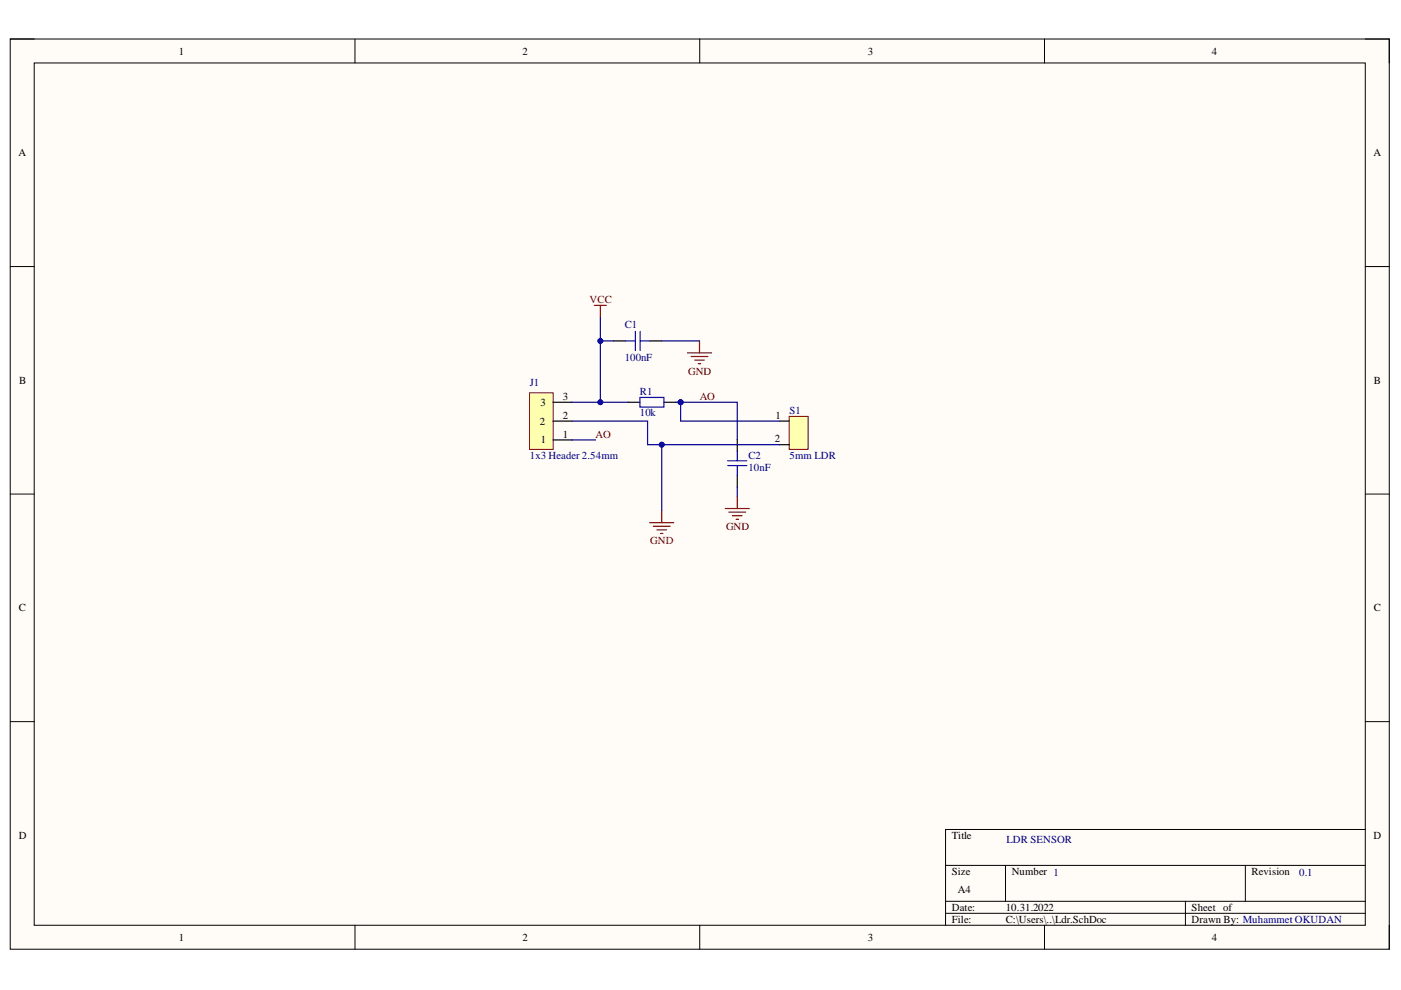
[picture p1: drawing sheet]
<svg xmlns="http://www.w3.org/2000/svg" width="297mm" height="210mm" viewBox="0 0 297 210" stroke-linecap="round" stroke-linejoin="round" font-family="sans-serif">
<path d="M2.2 8.3h292.4v193h-292.4z" fill-rule="evenodd" fill="#fffcf8"/>
<path d="M2.2 8.3h292.4v193h-292.4z" fill="none" stroke="#000" stroke-width=".21"/>
<path d="M7.3 13.4h282.2v182.8h-282.2z" fill-rule="evenodd" fill="#fffcf8"/>
<g fill="none" stroke="#000" stroke-width=".21">
<path d="M2.2 8.3h5.1M7.3 13.4h282.2v182.8h-282.2zM75.3 8.3v5M148.4 8.3v5M221.5 8.3v5.1M289.5 8.3h5.1v5.1M2.2 56.5h5.1M289.5 56.5h5.1M2.2 104.8h5.1M289.5 104.8h5.1M2.2 153h5.1M289.5 153h5.1"/>
<path d="M289.5 175.9h-89v20.3M75.3 196.2v5.1M148.4 196.2v5.1M200.5 183.5h89M200.5 191.1h89M200.5 193.6h89M213.2 183.5v7.6M221.5 196.2v5.1M251.3 191.1v5.1M264 183.5v7.6M294.6 196.2v5.1"/>
</g>
<path d="M112.3 83.3h5v12h-5z" fill-rule="evenodd" fill="#ffffb0"/>
<path d="M112.3 83.3h5v12h-5z" fill="none" stroke="#800000" stroke-width=".21"/>
<path d="M130.1 72.3h2.6M137.8 72.3h2.5M117.3 93.3h4M117.3 89.3h4M117.3 85.3h4M133.1 85.3h2.6M140.8 85.3h2.5" fill="none" stroke="#000" stroke-width=".25"/>
<path d="M126 64.8h2.6M127.3 64.8v2.5M145.8 74.8h5.1M146.5 75.6h3.6M147.3 76.4h2M148.1 77.1h.5M148.3 72.3v2.5M137.8 110.8h5M138.5 111.6h3.6M139.3 112.3h2M140 113.1h.6M140.3 108.3v2.5" fill="none" stroke="#800000" stroke-width=".25"/>
<path d="M132.7 72.3h2M134.7 70.3v4M135.7 70.3v4M135.7 72.3h2.1M135.7 84.3h5.1v2h-5.1z" fill="none" stroke="#00f" stroke-width=".25"/>
<path d="M167.3 88.3h4v7h-4z" fill-rule="evenodd" fill="#ffffb0"/>
<path d="M167.3 88.3h4v7h-4z" fill="none" stroke="#800000" stroke-width=".21"/>
<path d="M156.3 93.1v2.6M165.3 94.3h2M165.3 89.3h2M156.3 100.7v2.6" fill="none" stroke="#000" stroke-width=".25"/>
<path d="M154.3 97.7h4.1M154.3 98.7h4.1M156.3 95.7v2M156.3 98.7v2" fill="none" stroke="#00f" stroke-width=".25"/>
<path d="M153.8 107.8h5.1M154.5 108.6h3.6M155.3 109.3h2M156.1 110.1h.5M156.3 105.3v2.5" fill="none" stroke="#800000" stroke-width=".25"/>
<path d="M127.3 67.3v5" fill="none" stroke="#000080" stroke-width=".25"/>
<circle cx="127.3" cy="72.3" r=".51" fill="#000080"/>
<circle cx="127.3" cy="72.3" r=".51" fill="none" stroke="#000080" stroke-width=".21"/>
<path d="M121.3 93.3h5M121.3 89.3h16v5h3" fill="none" stroke="#000080" stroke-width=".25"/>
<circle cx="140.3" cy="94.3" r=".51" fill="#000080"/>
<circle cx="140.3" cy="94.3" r=".51" fill="none" stroke="#000080" stroke-width=".21"/>
<path d="M130.1 72.3h-2.8v13h-6" fill="none" stroke="#000080" stroke-width=".25"/>
<circle cx="127.3" cy="72.3" r=".51" fill="#000080"/>
<circle cx="127.3" cy="72.3" r=".51" fill="none" stroke="#000080" stroke-width=".21"/>
<circle cx="127.3" cy="85.3" r=".51" fill="#000080"/>
<circle cx="127.3" cy="85.3" r=".51" fill="none" stroke="#000080" stroke-width=".21"/>
<path d="M127.3 85.3h5.8" fill="none" stroke="#000080" stroke-width=".25"/>
<circle cx="127.3" cy="85.3" r=".51" fill="#000080"/>
<circle cx="127.3" cy="85.3" r=".51" fill="none" stroke="#000080" stroke-width=".21"/>
<path d="M165.3 94.3h-25v14" fill="none" stroke="#000080" stroke-width=".25"/>
<circle cx="140.3" cy="94.3" r=".51" fill="#000080"/>
<circle cx="140.3" cy="94.3" r=".51" fill="none" stroke="#000080" stroke-width=".21"/>
<path d="M140.3 72.3h8M143.3 85.3h1" fill="none" stroke="#000080" stroke-width=".25"/>
<circle cx="144.3" cy="85.3" r=".51" fill="#000080"/>
<circle cx="144.3" cy="85.3" r=".51" fill="none" stroke="#000080" stroke-width=".21"/>
<path d="M144.3 85.3v4h21" fill="none" stroke="#000080" stroke-width=".25"/>
<circle cx="144.3" cy="85.3" r=".51" fill="#000080"/>
<circle cx="144.3" cy="85.3" r=".51" fill="none" stroke="#000080" stroke-width=".21"/>
<path d="M144.3 85.3h12v7.8" fill="none" stroke="#000080" stroke-width=".25"/>
<circle cx="144.3" cy="85.3" r=".51" fill="#000080"/>
<circle cx="144.3" cy="85.3" r=".51" fill="none" stroke="#000080" stroke-width=".21"/>
<path d="M156.3 103.3v2" fill="none" stroke="#000080" stroke-width=".25"/>
<g font-size="2.3">
<text x="37.9" y="11.6">1</text>
<text x="110.8" y="11.6">2</text>
<text x="184" y="11.6">3</text>
<text x="257" y="11.6">4</text>
<text x="3.9" y="33.1">A</text>
<text x="291.2" y="33.1">A</text>
<text x="4.1" y="81.4">B</text>
<text x="291.3" y="81.4">B</text>
<text x="114.6" y="86">3</text>
<text x="119.3" y="88.8">2</text>
<text x="119.3" y="84.7">3</text>
<text x="164.4" y="88.8">1</text>
<text x="114.4" y="90.1">2</text>
<text x="114.7" y="94">1</text>
<text x="119.3" y="92.8">1</text>
<text x="164.3" y="93.8">2</text>
<text x="4" y="129.6">C</text>
<text x="291.3" y="129.6">C</text>
<text x="4" y="177.8">D</text>
<text x="201.8" y="177.8">Title</text>
<text x="291.2" y="177.8">D</text>
<text x="201.8" y="185.5">Size</text>
<text x="214.5" y="185.5">Number 1</text>
<text x="265.3" y="185.5">Revision</text>
<text x="203.1" y="189.3">A4</text>
<text x="201.8" y="193.1">Date:</text>
<text x="201.8" y="195.7">File:</text>
<text x="213.2" y="193.1">10.31.2022</text>
<text x="213.2" y="195.7">C:\Users\..\Ldr.SchDoc</text>
<text x="252.6" y="193.1">Sheet of</text>
<text x="252.6" y="195.7">Drawn By: Muhammet OKUDAN</text>
<text x="37.9" y="199.5">1</text>
<text x="110.8" y="199.5">2</text>
<text x="184" y="199.5">3</text>
<text x="257" y="199.5">4</text>
</g>
<g font-size="2.3" fill="#800000">
<text x="125" y="64.2">VCC</text>
<text x="145.9" y="79.4">GND</text>
<text x="148.4" y="84.7">AO</text>
<text x="126.3" y="92.8">AO</text>
<text x="153.9" y="112.4">GND</text>
<text x="137.9" y="115.4">GND</text>
</g>
<g font-size="2.3" fill="#000080">
<text x="132.5" y="69.4">C1</text>
<text x="132.5" y="76.6">100nF</text>
<text x="112.3" y="81.8">J1</text>
<text x="135.7" y="83.7">R1</text>
<text x="135.7" y="88.3">10k</text>
<text x="167.4" y="87.8">S1</text>
<text x="112.3" y="97.3">1x3 Header 2.54mm</text>
<text x="158.7" y="97.4">C2</text>
<text x="158.7" y="99.9">10nF</text>
<text x="167.4" y="97.3">5mm LDR</text>
<text x="213.4" y="178.8">LDR SENSOR</text>
<text x="275.5" y="185.7">0.1</text>
</g>
</svg>
